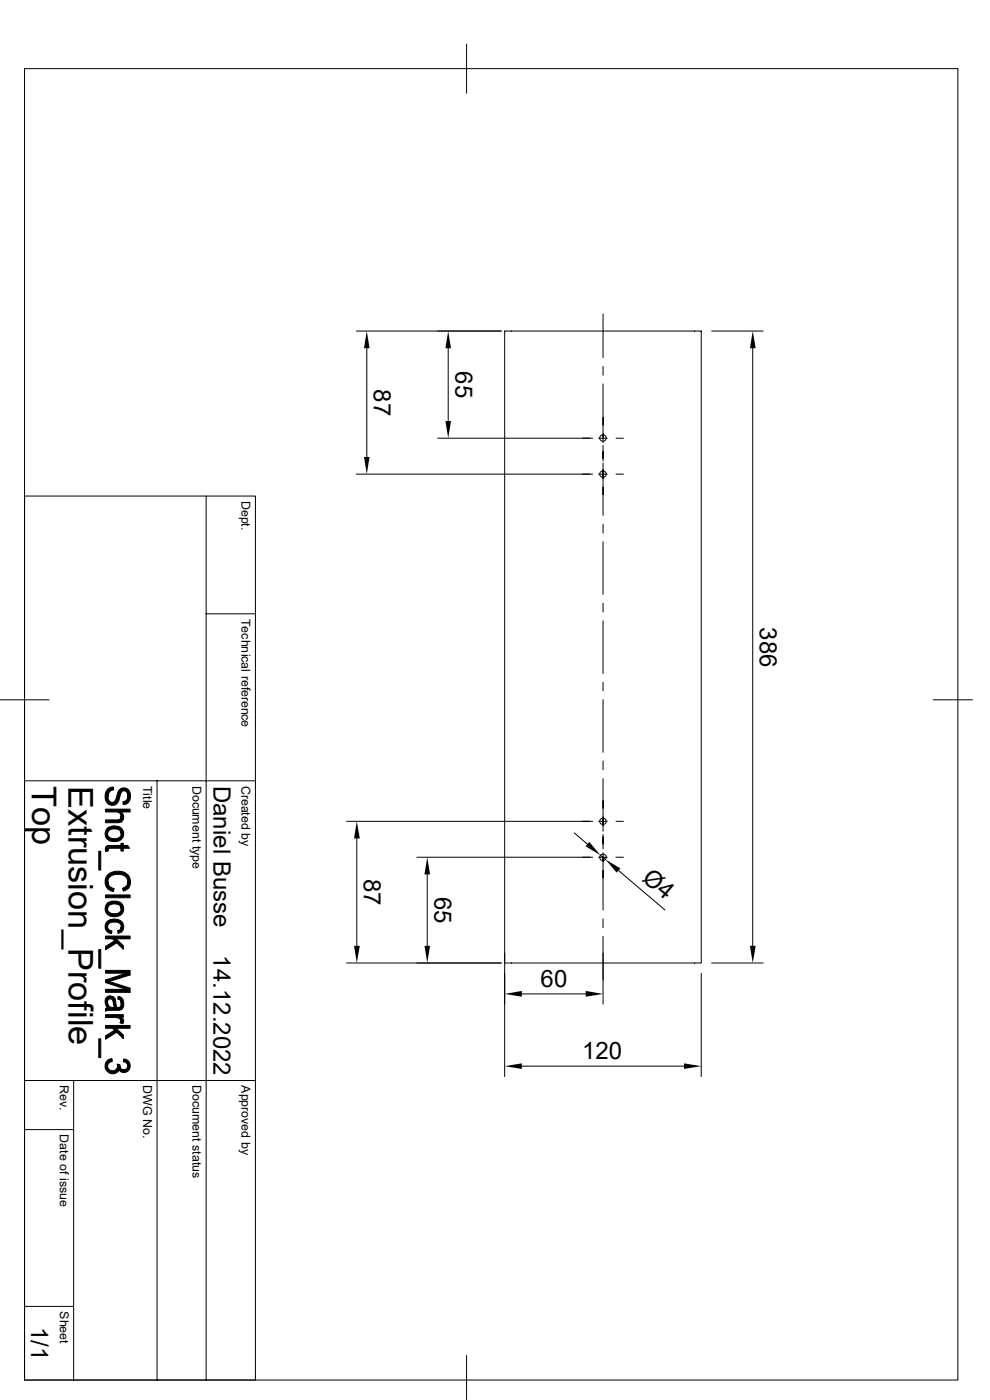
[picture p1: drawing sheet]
<svg xmlns="http://www.w3.org/2000/svg" width="210mm" height="297mm" viewBox="0 0 210 297" stroke-linecap="round" stroke-linejoin="round" font-family="sans-serif">
<g fill="none" stroke="#000" stroke-width=".21">
<path d="M5.2 14.6h198v278.2h-198zM99 9.4v10.4M75.6 70.2h30.7M77.8 73.9v23M95.1 73.9v15.4M127.9 77.7v1.9M127.9 66.6v9.3M151 70.2h10.9M159.7 73.9v126.8M92.9 93h32.8M127 93h1.8M127.9 81.4v12.5"/>
<path d="M127.9 94.5v3.3M127.9 98.2v11.1M130.7 93h1.5M5.2 105.2h49v187.6h-49M43.7 105.2v187.6M75.6 100.6h50.1M127 100.6h1.8M127.9 111.2v1.9M127.9 114.9v11.2M130.7 100.6h1.5M43.7 130.2h10.5M127.9 128v1.8"/>
<path d="M127.9 131.7v11.2M0 148.5h10.4M127.9 144.7v1.9M127.9 148.4v11.2M198 148.5h8.3M5.2 165.7h49M33.3 165.7v127.1M73.5 174.2h52.2M75.7 177.9v22.8M121.8 176.7l2.8 2.4M127 174.2h1.8M127.9 161.5v1.8"/>
<path d="M127.9 165.2v11.2M127.9 177v3.1M130.7 174.2h1.5M88.4 181.9h37.3M90.6 185.5v15.2M127 181.9h1.8M127.4 181.4l1 .9M127.9 180.9v12.2M127.9 194.9v1.9M127.9 198.7v14.3M130.7 181.9h1.5M131.2 184.7l9.9 8.3"/>
<path d="M73.5 204.3h32.8M107.1 204.3h41.7v-134.1h-41.7v158.2M110.7 210.9h13.5M148.8 206.5v21.9M151 204.3h10.9M5.2 239.6h10.4M5.2 229.2h49M15.6 229.2v63.6M110.7 226.2h34.4M5.2 277.2h10.4M99 287.6v9.3"/>
<circle cx="127.9" cy="92.9" r=".71"/>
<circle cx="127.9" cy="100.6" r=".69"/>
<circle cx="127.9" cy="174.2" r=".69"/>
<circle cx="127.9" cy="181.9" r=".71"/>
</g>
<g fill="#000" stroke="#000" stroke-width=".21">
<path d="M22.9 167.4l.5-.3 .6-.1 .1 .6a1.37 1.37 0 0 0-1.2 1.4z" fill-rule="evenodd"/>
<path d="M22.4 173.9h2.4a.76 .76 0 0 0 .9-.7v1.2l-.3 .1h-3z" fill-rule="evenodd"/>
<path d="M22.9 175.6a2.52 2.52 0 0 1 2.8 .1v1.2a1.45 1.45 0 0 0-2-1l-.3 .1a.84 .84 0 0 0-.6 .9z" fill-rule="evenodd"/>
<path d="M25.7 172.3a1.32 1.32 0 0 1 0 2.1z" fill-rule="evenodd"/>
<path d="M22.6 175.9l.2-.2v1.2a1.48 1.48 0 0 0 2.2 .9l.4-.3 .3-.4v-1.4a1.68 1.68 0 0 1 .3 2.1 1.68 1.68 0 0 1-2 .7 1.66 1.66 0 0 1-1.5-.9 1.66 1.66 0 0 1 .1-1.7z" fill-rule="evenodd"/>
<path d="M27.1 168.9v1.4l-.4 .3-.6 .1v-.6l.3-.1a1.01 1.01 0 0 0 .7-1.1z" fill-rule="evenodd"/>
<path d="M22.9 179.4h2.8v-.5h.5v.5h.9l.4 .6h-1.3v.6h-.5v-.6h-2.5l-.3 .3z" fill-rule="evenodd"/>
<path d="M22.4 171.7h5.2v.6h-1.9v2.1v-1.5a1.04 1.04 0 0 0-1.2-.6h-2.1z" fill-rule="evenodd"/>
<path d="M22.8 167.5l.1-.1v1.6a.92 .92 0 0 0 .7 1.2 .92 .92 0 0 0 1.1-1 2.17 2.17 0 0 1 1.3-2 1.74 1.74 0 0 1 1.5 2.6l-.4 .5v-1.4a.8 .8 0 0 0-.3-1 .8 .8 0 0 0-1.1 .2l-.2 .5a2.34 2.34 0 0 1-1.3 2.2 1.81 1.81 0 0 1-1.8-2.5z" fill-rule="evenodd"/>
<path d="M21 180.6h.4v4h-.4z" fill-rule="evenodd"/>
<path d="M22.4 189.9h5.2v.6h-5.2z" fill-rule="evenodd"/>
<path d="M22.5 179.6l.4-.2v1.2h-.5v-.7z" fill-rule="evenodd"/>
<path d="M22.7 195.5l.2 1.5 .5 .4 .3 .1v.6a1.51 1.51 0 0 1-1.3-1 1.51 1.51 0 0 1 .3-1.6z" fill-rule="evenodd"/>
<path d="M22.9 187.1a1.36 1.36 0 0 0 1.3 1.4l-.2 .6-1.2-.6z" fill-rule="evenodd"/>
<path d="M22.8 191.6a2.66 2.66 0 0 1 2.9 0v1.2a1.54 1.54 0 0 0-2.4-.8l-.4 .5-.1 .3z" fill-rule="evenodd"/>
<path d="M25.7 196.6v1.1l-.6 .3-.2-.6a.79 .79 0 0 0 .8-.8z" fill-rule="evenodd"/>
<path d="M22.6 191.8l.2-.2v1.2a1.61 1.61 0 0 0 2.5 .8l.4-.6v-1.4a1.68 1.68 0 0 1 .3 2 1.68 1.68 0 0 1-1.8 .9 1.68 1.68 0 0 1-1.7-.8 1.68 1.68 0 0 1 .1-1.9z" fill-rule="evenodd"/>
<path d="M22.8 195.5a2.27 2.27 0 0 1 3.3 .5l.1 1-.5 .7v-1.1a1.21 1.21 0 0 0-1.6-1l-.9 .3-.4 .7z" fill-rule="evenodd"/>
<path d="M27.1 187.1v1.5l-.9 .5-.2-.7 .9-.6z" fill-rule="evenodd"/>
<path d="M22.4 198.6h5.2v.6h-3l-.3 .4-.4-.4h-1.5z" fill-rule="evenodd"/>
<path d="M22.9 185.5a3.1 3.1 0 0 1 4.5 .5 2.12 2.12 0 0 1-.3 2.6v-1.5a1.94 1.94 0 0 0-2.7-1.6 1.52 1.52 0 0 0-1.5 1.6l-.1 1.4a2.27 2.27 0 0 1 .1-3z" fill-rule="evenodd"/>
<path d="M21 201.5h.4v3.9h-.4z" fill-rule="evenodd"/>
<path d="M22.8 212.6l.1 1.2-.2-.1z" fill-rule="evenodd"/>
<path d="M22.6 211.6a1.11 1.11 0 0 1 1.7 .2v1.9l-.3-.8a.65 .65 0 0 0-.3-.9 .65 .65 0 0 0-.8 .3l-.2 1.4a1.68 1.68 0 0 1-.1-2.1z" fill-rule="evenodd"/>
<path d="M25.1 211.4l.6 .2v1.3a.75 .75 0 0 0-.7-.9z" fill-rule="evenodd"/>
<path d="M22.4 215.3h3.8v.5h-.6v.7a1.08 1.08 0 0 0-1.3-.6h-1.9z" fill-rule="evenodd"/>
<path d="M22.4 200.8l1.9-1.2 .3-.4 1.6 1.4v.8l-1.4-1.4-2.4 1.5z" fill-rule="evenodd"/>
<path d="M22.9 213l.5 .7h.9v-1.9l.3 1.3a.52 .52 0 0 0 .5 .7 .52 .52 0 0 0 .6-.6v-1.6a1.89 1.89 0 0 1 0 2.6l-2.9 .2-.4 .1v-.6l.5-.1z" fill-rule="evenodd"/>
<path d="M25.6 215.8l.1 .1a.76 .76 0 0 1 .3 1.3l-.6-.2z" fill-rule="evenodd"/>
<path d="M22.4 207.9l5.2 1.7v.9l-.8-.6-4.4-1.5z" fill-rule="evenodd"/>
<path d="M22.4 207.9l4.4-1.4 .8 .3-4.4 1.4z" fill-rule="evenodd"/>
<path d="M22.4 209.9h4.4l.8 .6h-5.2z" fill-rule="evenodd"/>
<path d="M22.4 205.9h5.2v.9l-.8-.3h-4.4z" fill-rule="evenodd"/>
<path d="M22.4 217.6h5.2v.5h-3l-.3 .5-.4-.5h-1.5z" fill-rule="evenodd"/>
<path d="M21 220.4h.4v4h-.4z" fill-rule="evenodd"/>
<path d="M22.9 224.9l.8-.3 .1 .6-.7 .3-.3 .6z" fill-rule="evenodd"/>
<path d="M22.7 225.1l.1-.1v1.1a1.06 1.06 0 0 0 1.1 1.1 1.06 1.06 0 0 0 1-1l.1 1.2a1.62 1.62 0 0 1-2.2-.1 1.62 1.62 0 0 1-.1-2.2z" fill-rule="evenodd"/>
<path d="M24.8 225.8h.6v1.3l-.2-.2-.2 .5z" fill-rule="evenodd"/>
<path d="M22.4 219.8l1.9-1.2 .3-.5 1.6 1.5v.7l-1.4-1.3-2.4 1.5z" fill-rule="evenodd"/>
<path d="M26.2 224.7l.9 .3v1.1l-.1-.4-.3-.3-.5-.1z" fill-rule="evenodd"/>
<path d="M25.4 225.9a.85 .85 0 0 0 .7 1 .85 .85 0 0 0 1-.8v-1.1a1.37 1.37 0 0 1 .2 2 1.37 1.37 0 0 1-1.9 .1z" fill-rule="evenodd"/>
</g>
<g fill="#000">
<path d="M77.8 70.2l.6 3.7h-1.2zM95.1 70.2l.6 3.7h-1.2zM159.7 70.2l.6 3.7h-1.2zM77.2 96.9h1.2l-.6 3.7zM94.5 89.3h1.2l-.6 3.7zM75.7 174.2l.6 3.7h-1.2zM125 178.6l2.4 2.8-3.2-1.9zM90.6 181.9l.6 3.6h-1.2zM128.4 182.3l3.2 1.9-.8 .9zM75.1 200.7h1.2l-.6 3.6zM90 200.7h1.2l-.6 3.6zM107.1 210.9l3.6-.7v1.3z"/>
<path d="M124.2 210.2l3.7 .7-3.7 .6zM159.1 200.7h1.2l-.6 3.6zM107.1 226.2l3.6-.6v1.2zM145.1 225.6l3.7 .6-3.7 .6z"/>
</g>
<g font-size="7.3">
<text x="6.8" y="166.7" transform="rotate(90 6.8 166.7)">Top</text>
<text x="14.6" y="166.7" transform="rotate(90 14.6 166.7)">Extrusion_Profile</text>
</g>
<g font-size="5.1">
<text x="79.3" y="82.6" transform="rotate(90 79.3 82.6)">87</text>
<text x="96.6" y="78.8" transform="rotate(90 96.6 78.8)">65</text>
<text x="161.2" y="133.1" transform="rotate(90 161.2 133.1)">386</text>
<text x="45.3" y="166.7" transform="rotate(90 45.3 166.7)">Daniel Busse</text>
<text x="77.2" y="186.4" transform="rotate(90 77.2 186.4)">87</text>
<text x="92.2" y="190.2" transform="rotate(90 92.2 190.2)">65</text>
<text x="136" y="186.6" transform="rotate(40 136 186.6)">Ø4</text>
<text x="45.3" y="202.7" transform="rotate(90 45.3 202.7)">14.12.2022</text>
<text x="114.7" y="209.3">60</text>
<text x="123.5" y="224.7">120</text>
<text x="6.6" y="281.4" transform="rotate(90 6.6 281.4)">1/1</text>
</g>
<g font-size="2.6">
<text x="51.3" y="106.3" transform="rotate(90 51.3 106.3)">Dept.</text>
<text x="51.3" y="131.3" transform="rotate(90 51.3 131.3)">Technical reference</text>
<text x="30.4" y="166.7" transform="rotate(90 30.4 166.7)">Title</text>
<text x="40.8" y="166.7" transform="rotate(90 40.8 166.7)">Document type</text>
<text x="51.3" y="166.7" transform="rotate(90 51.3 166.7)">Created by</text>
<text x="12.7" y="230.2" transform="rotate(90 12.7 230.2)">Rev.</text>
<text x="30.4" y="230.2" transform="rotate(90 30.4 230.2)">DWG No.</text>
<text x="40.8" y="230.2" transform="rotate(90 40.8 230.2)">Document status</text>
<text x="51.3" y="230.2" transform="rotate(90 51.3 230.2)">Approved by</text>
<text x="12.7" y="240.7" transform="rotate(90 12.7 240.7)">Date of issue</text>
<text x="12.7" y="278.2" transform="rotate(90 12.7 278.2)">Sheet</text>
</g>
</svg>
